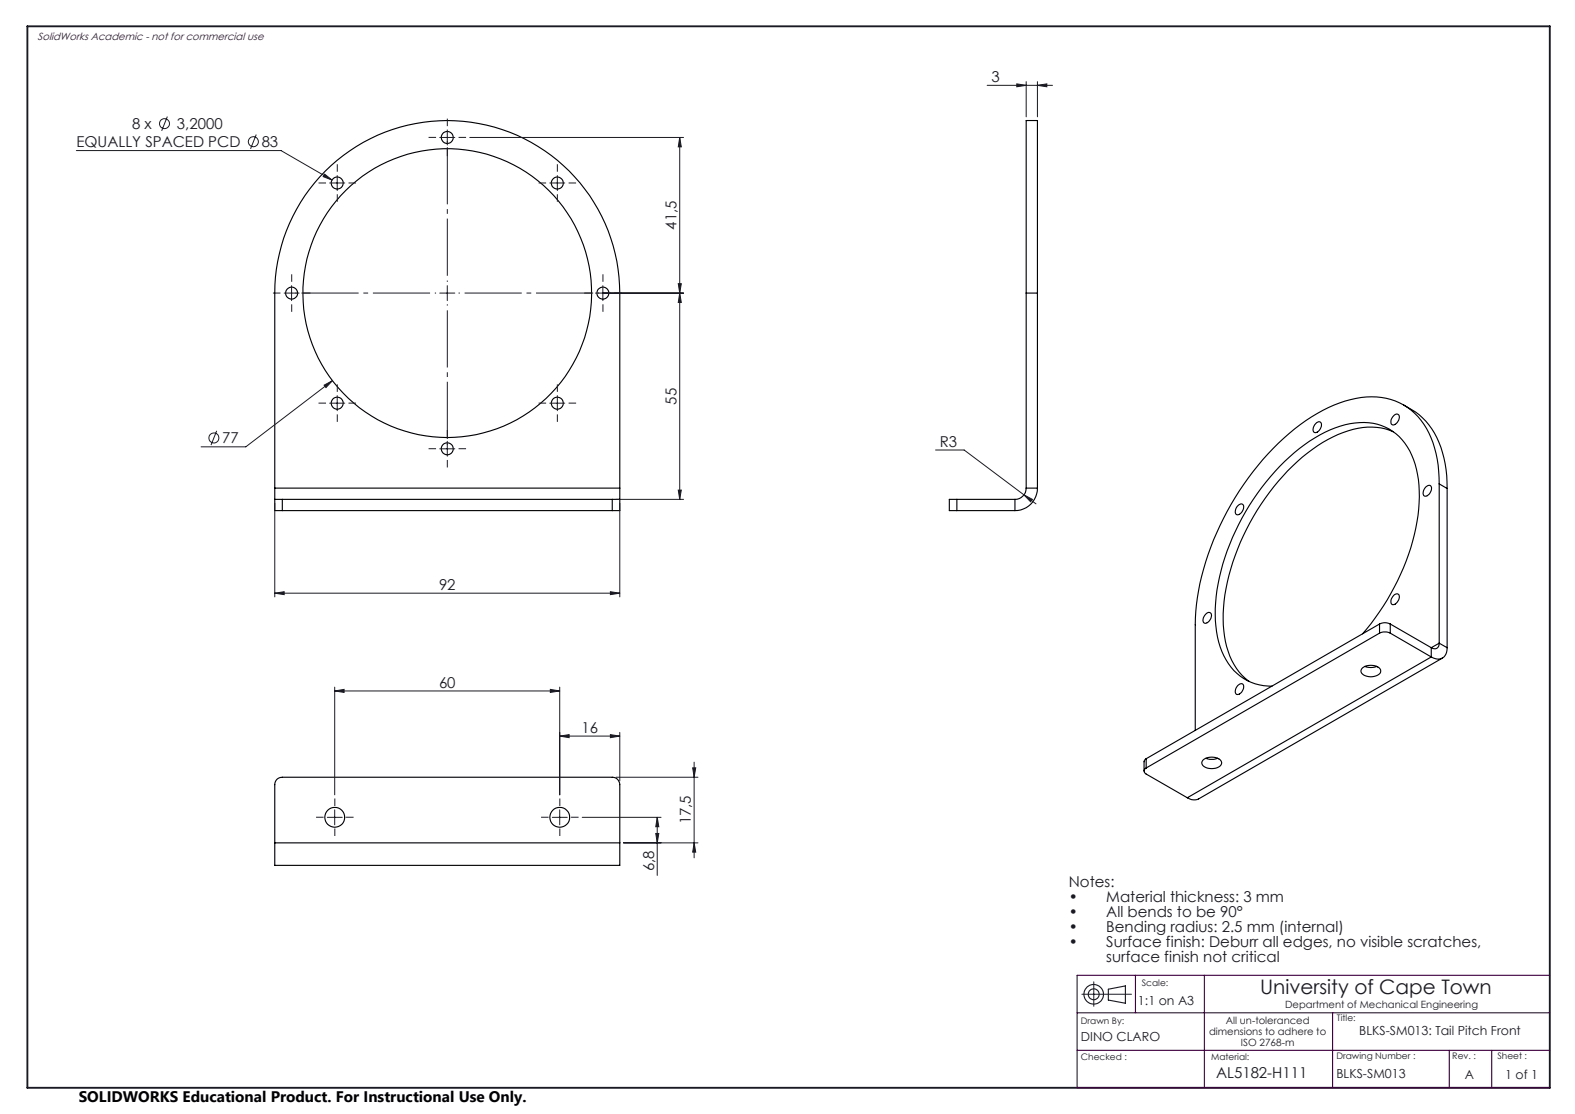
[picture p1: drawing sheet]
<svg xmlns="http://www.w3.org/2000/svg" width="420mm" height="297mm" viewBox="0 0 420 297" stroke-linecap="round" stroke-linejoin="round" font-family="sans-serif">
<g fill="none" stroke="#000" stroke-width=".3">
<path d="M273.6 78.1v-46h3v46M273.6 78.1h3M273.6 78.1v52M276.6 78.1v52M350.9 112.9a.84 .84 0 0 1 1.1-.4 .84 .84 0 0 1 .4 1.2 1.79 1.79 0 0 1-1.9 1.6 1.69 1.69 0 0 1 .4-2.4zM371.5 115.1a17.2 17.2 0 0 0-13.3 .2 45.7 45.7 0 0 0-19.7 16 60.4 60.4 0 0 0-12.3 32.2 22.8 22.8 0 0 0 5 16.5l1.9 1.7M371.9 110.6a.79 .79 0 0 1 1 0 .79 .79 0 0 1 .2 1 1.78 1.78 0 0 1-1.8 1.6 1.75 1.75 0 0 1 .6-2.6zM374.3 107.9a19.4 19.4 0 0 1 10.8 14.2l.7 4.8 .1 3.3M73.3 133.1h2M73.3 133.1v3h2M73.3 130.1v3M73.3 130.1v-52a46 46 0 0 1 46-46 46 46 0 0 1 46 46v52"/>
<path d="M73.3 130.1h92M75.3 133.1v3M75.3 133.1h88M75.3 136.1h88M163.3 133.1h2M163.3 133.1v3M165.3 133.1v3h-2M165.3 130.1v3M255.2 133.1h-2v3h2M255.2 133.1h15.5M255.2 136.1h15.5M255.2 133.1v3"/>
<path d="M270.7 133.1v3M273.6 130.1a3 3 0 0 1-2.9 3M273.6 130.1h3M276.6 130.1a6 6 0 0 1-5.9 6M330.1 134.8a.85 .85 0 0 1 1.1-.4 .85 .85 0 0 1 .4 1.2 1.79 1.79 0 0 1-1.9 1.6 1.73 1.73 0 0 1 .4-2.4zM380.2 129.9a.85 .85 0 0 1 1.2-.5 .85 .85 0 0 1 .3 1.2 1.87 1.87 0 0 1-1.9 1.7 1.77 1.77 0 0 1 .4-2.4zM383.8 129a26.8 26.8 0 0 0-5.7-17.9 17.3 17.3 0 0 0-17.9-4.6 45.4 45.4 0 0 0-20.7 13.1 75.3 75.3 0 0 0-20.4 41.6l-.4 5.4v28.1M383.8 129v42.5M383.8 129l2.1 1.2M385.9 130.2v42.5M371.9 158.5a.8 .8 0 0 1 1.1 0 .8 .8 0 0 1 .1 1.1 1.87 1.87 0 0 1-1.8 1.6 1.79 1.79 0 0 1 .6-2.7zM321.8 163.5a.79 .79 0 0 1 1-.1 .79 .79 0 0 1 .2 1.1 1.78 1.78 0 0 1-1.8 1.6 1.75 1.75 0 0 1 .6-2.6z"/>
<path d="M363.4 178a3.5 3.5 0 0 1 4.8 .6 1.81 1.81 0 0 1-2.1 1.8 2.71 2.71 0 0 1-3.2-1.5zM363.4 169a61.6 61.6 0 0 0 15-34.9 24.5 24.5 0 0 0-3.8-16 14 14 0 0 0-14.6-5.1 37.5 37.5 0 0 0-18.8 11.4 62.2 62.2 0 0 0-17 36.3 24.6 24.6 0 0 0 4.1 17.2 13.4 13.4 0 0 0 10.9 5M364 177.7a4.1 4.1 0 0 0 3.1 0M367.9 168.8a3.4 3.4 0 0 1 2.8 0M367.9 166.4a3.1 3.1 0 0 1 2.8 0M367.9 168.8l-62.3 35.9M367.9 166.4v2.4M367.9 166.4l-62.3 35.9M370.7 168.8l11 6.4M370.7 166.4v2.4M370.7 166.4l11 6.3M381.7 175.2l-65.1 37.5"/>
<path d="M381.7 172.7v2.5M383.8 171.5a1.28 1.28 0 0 1-.6 1.3 1.28 1.28 0 0 1-1.5-.1M383.8 171.5l2.1 1.2M383.8 171.5l-2.1 1.2M384.7 175.4l-65.1 37.6-1.4 .3-1.6-.6M385.9 172.7a2.59 2.59 0 0 1-1.2 2.7 2.59 2.59 0 0 1-3-.2M330.1 182.7a.85 .85 0 0 1 1.2-.4 .85 .85 0 0 1 .3 1.2 1.87 1.87 0 0 1-1.9 1.6 1.77 1.77 0 0 1 .4-2.4zM305.6 204.7a.87 .87 0 0 0-.5 .9 .87 .87 0 0 0 .5 .8l11 6.3M305.6 202.3l-.5 .6v2.7M305.6 202.3v2.4M320.9 202.5a3.5 3.5 0 0 1 4.8 .6 1.77 1.77 0 0 1-2.1 1.8 2.67 2.67 0 0 1-3.1-1.5zM321.6 202.2a4.6 4.6 0 0 0 3.1 0"/>
<path d="M73.3 224.7v-15.5a1.93 1.93 0 0 1 2-2h88a1.99 1.99 0 0 1 2 2v15.5M73.3 224.7v6h92v-6M73.3 224.7h92"/>
<circle cx="119.3" cy="36.6" r="1.6"/>
<circle cx="89.9" cy="48.8" r="1.6"/>
<circle cx="148.6" cy="48.8" r="1.6"/>
<circle cx="77.8" cy="78.2" r="1.6"/>
<circle cx="119.3" cy="78.2" r="38.5"/>
<circle cx="160.8" cy="78.2" r="1.61"/>
<circle cx="89.9" cy="107.5" r="1.61"/>
<circle cx="119.3" cy="119.6" r="1.6"/>
<circle cx="148.6" cy="107.5" r="1.61"/>
<circle cx="89.3" cy="217.9" r="2.65"/>
<circle cx="149.3" cy="217.9" r="2.65"/>
</g>
<g fill="none" stroke="#191924" stroke-width=".27">
<path d="M44.6 31.1l-1.5 3.8M68.3 35.9l-1.5 3.8M117.3 36.7h4M119.3 34.6v4.1M125.3 36.7h57M181.3 36.7l.4 2.5h-.8zM181.3 36.7v96.4M263.2 22.8h17.5M271.1 22.4l2.5 .4-2.5 .3zM273.6 21.8v9.3M276.6 22.8l2.6-.4v.7zM276.6 21.8v9.3"/>
<path d="M20.4 40.1h54.5l13.6 7.9M86.6 46.4l1.9 1.6-2.3-.9zM87.9 48.8h4M89.9 46.8v4M146.6 48.8h4M148.6 46.8v4M75.8 78.1h4M77.8 76.2v3.9M117.3 78.1h4M119.3 76.2v3.9M158.8 78.1h23.5M160.8 76.2v3.9"/>
<path d="M180.9 75.6h.8l-.4 2.5zM181.3 78.1l.4 2.5h-.8zM57.8 114.9l-1.5 3.8M86.4 102.7l2.3-1.2-1.8 1.8zM87.9 107.5h4M88.7 101.5l-23.2 17.6h-11.9M89.9 105.5v4M117.3 119.7h4M119.3 117.6v4M146.6 107.5h4M148.6 105.5v4M249.5 120h7.6l15.9 11.9"/>
<path d="M73.3 134.2v24.9M164.3 133.1h18M165.3 134.2v24.9M180.9 130.7h.8l-.4 2.4zM273 131.9l2.3 1.2-.5 .7zM273 131.9l3.3 2.4M73.3 158.1l2.5-.3v.7zM73.3 158.1h92M162.8 157.8l2.5 .3-2.5 .4zM89.3 184.2l2.5-.4v.8zM89.3 183.2v28.7M89.3 184.2h60"/>
<path d="M146.8 183.8l2.5 .4-2.5 .4zM149.3 196.2l2.5-.3v.8zM149.3 183.2v28.7M149.3 196.2h16M162.8 195.9l2.5 .3-2.5 .5zM165.3 195.3v12.9M87.3 217.9h4M89.3 215.9v4M147.3 217.9h4M149.3 215.9v4M155.3 217.9h21M164.3 207.2h21.8"/>
<path d="M175.3 217.9l.4 2.5h-.8zM175.3 217.9v15.5M184.7 204.7h.8l-.4 2.5zM185.1 203.2v25.5M166.3 224.7h19.8M174.9 222.2h.8l-.4 2.5zM185.1 224.7l.4 2.5h-.8zM288.5 265.1h13.2M291.7 261.8v6.5"/>
<circle cx="43.9" cy="33" r="1.32"/>
<circle cx="67.6" cy="37.8" r="1.34"/>
<circle cx="57" cy="116.8" r="1.34"/>
</g>
<g fill="none" stroke="#191924" stroke-width=".3">
<path d="M295.6 263.7l4.5-.8v4.6l-4.5-.9z"/>
<circle cx="291.6" cy="265.1" r="2.61"/>
<circle cx="291.7" cy="265.1" r="1.45"/>
</g>
<path d="M116.3 78.1h-37.5M119.3 75.1v-37.5M122.3 78.1h37.5M119.3 81.1v37.5" fill="none" stroke="#191924" stroke-width=".27" stroke-dasharray="15.2 1.3 1.3 1.3" stroke-dashoffset="-1.6" stroke-linecap="butt"/>
<g fill="none" stroke="#191924" stroke-width=".27" stroke-dasharray="15.2 1.3 1.3 1.3" stroke-linecap="butt">
<path d="M116.3 36.6h-2M119.3 33.6v-2M119.3 39.6v2M122.3 36.6h2M86.9 48.8h-2M89.9 45.8v-2M89.9 51.8v2M92.9 48.8h2M145.6 48.8h-2M148.6 45.8v-2M148.6 51.8v2M151.6 48.8h2"/>
<path d="M74.8 78.1h-2M77.8 75.1v-2M80.8 78.1h2M157.8 78.1h-2M160.8 75.1v-2M163.8 78.1h2M77.8 81.1v2M160.8 81.1v2M86.9 107.5h-2M89.9 104.5v-2M89.9 110.5v2M92.9 107.5h2"/>
<path d="M116.3 119.6h-2M119.3 116.6v-2M122.3 119.6h2M145.6 107.5h-2M148.6 104.5v-2M148.6 110.5v2M151.6 107.5h2M119.3 122.6v2M86.3 217.9h-2M89.3 214.9v-2M92.3 217.9h2M146.3 217.9h-2"/>
<path d="M149.3 214.9v-2M152.3 217.9h2M89.3 220.9v2M149.3 220.9v2"/>
</g>
<path d="M7.3 7h406v283h-406z" fill="none" stroke="#191924" stroke-width=".5"/>
<path d="M287.2 270h126.1M302.8 260v10M321.2 260v30M355.4 270v20M413.3 260h-126.1v30h126.1M287.2 280h126.1M386.5 280v10M397.8 280v10" fill="none" stroke="#400040" stroke-width=".3"/>
<g fill="#191924">
<path d="M86.4 102.7l.5 .6 1.8-1.8zM86.6 46.4l-.4 .7 2.3 .9zM273 131.9l1.8 1.9 .5-.7zM89.3 184.2l2.5-.4v.8zM146.8 183.8l2.5 .4-2.5 .4zM149.3 196.2l2.5-.3v.8zM162.8 195.9l2.5 .3-2.5 .5z"/>
<path d="M181.3 78.1l.4 2.5h-.8zM180.9 130.7h.8l-.4 2.4zM181.3 36.7l.4 2.5h-.8zM180.9 75.6h.8l-.4 2.5zM175.3 217.9l.4 2.5h-.8zM174.9 222.2h.8l-.4 2.5zM184.7 204.7h.8l-.4 2.5zM185.1 224.7l.4 2.5h-.8z"/>
<path d="M271.1 22.4l2.5 .4-2.5 .3zM276.6 22.8l2.6-.4v.7z"/>
<path d="M73.3 158.1l2.5-.3v.7zM162.8 157.8l2.5 .3-2.5 .4z"/>
</g>
<text font-size="5.3" fill="#191924" x="336" y="265.1">University of Cape Town</text>
<text font-size="4.1" x="21" y="293.7">SOLIDWORKS Educational Product. For Instructional Use Only.</text>
<g font-size="4" fill="#191924">
<text x="264.4" y="21.9">3</text>
<text x="35.2" y="34.4">8 x</text>
<text x="47.2" y="34.4">3,2000</text>
<text x="20.4" y="39.2">EQUALLY SPACED PCD</text>
<text x="69.8" y="39.2">83</text>
<text x="180.4" y="61.3" transform="rotate(-90 180.4 61.3)">41,5</text>
<text x="180.4" y="107.8" transform="rotate(-90 180.4 107.8)">55</text>
<text x="59.3" y="118.2">77</text>
<text x="250.6" y="119.1">R3</text>
<text x="117.1" y="157.3">92</text>
<text x="117.1" y="183.3">60</text>
<text x="155.1" y="195.4">16</text>
<text x="184.3" y="219.8" transform="rotate(-90 184.3 219.8)">17,5</text>
<text x="174.4" y="232.3" transform="rotate(-90 174.4 232.3)">6,8</text>
<text x="285" y="236.4">Notes:</text>
<text x="285" y="240.4">•</text>
<text x="285" y="244.4">•</text>
<text x="295" y="240.4">Material thickness: 3 mm</text>
<text x="295" y="244.4">All bends to be 90°</text>
<text x="285" y="248.4">•</text>
<text x="295" y="248.4">Bending radius: 2.5 mm (internal)</text>
<text x="285" y="252.4">•</text>
<text x="295" y="252.4">Surface finish: Deburr all edges, no visible scratches,</text>
<text x="295" y="256.4">surface finish not critical</text>
<text x="324.3" y="287.5">AL5182-H111</text>
</g>
<g font-size="3.3" fill="#191924">
<text x="303.5" y="267.8">1:1 on A3</text>
<text x="362.5" y="275.9">BLKS-SM013: Tail Pitch Front</text>
<text x="288.2" y="277.6">DINO CLARO</text>
<text x="356.4" y="287.5">BLKS-SM013</text>
<text x="390.6" y="287.6">A</text>
<text x="401.4" y="287.6">1 of 1</text>
</g>
<text font-size="2.8" fill="#400040" x="10" y="10.5">SolidWorks Academic - not for commercial use</text>
<g font-size="2.7" fill="#191924">
<text x="342.7" y="268.7">Department of Mechanical Engineering</text>
<text x="322.4" y="275.9">dimensions to adhere to</text>
<text x="326.9" y="272.9">All un-toleranced</text>
<text x="330.9" y="278.9">ISO 2768-m</text>
</g>
<g font-size="2.4" fill="#191924">
<text x="304.5" y="262.8">Scale:</text>
<text x="288.2" y="272.9">Drawn By:</text>
<text x="356.5" y="272.3">Title:</text>
<text x="288.2" y="282.6">Checked :</text>
<text x="323" y="282.6">Material:</text>
<text x="356.4" y="282.3">Drawing Number :</text>
<text x="387.3" y="282.4">Rev. :</text>
<text x="399.3" y="282.3">Sheet :</text>
</g>
</svg>
